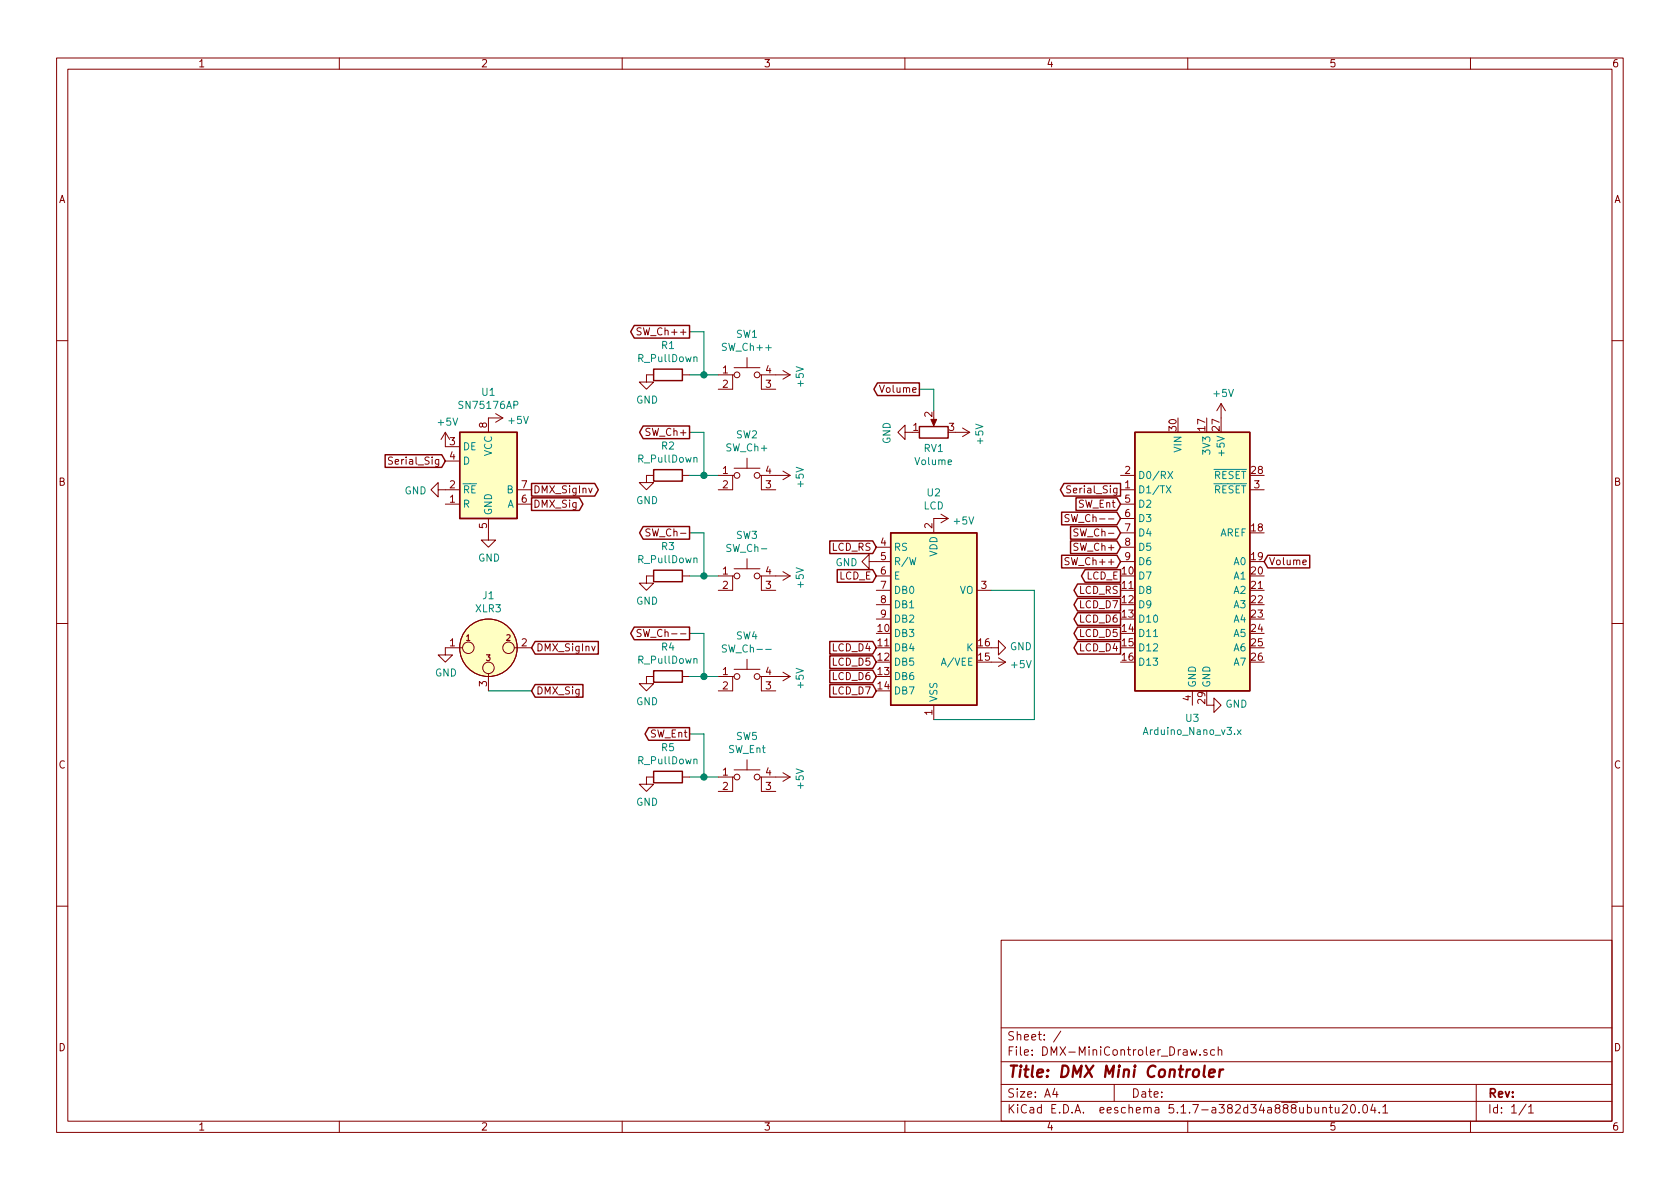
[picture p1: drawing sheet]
EESchema Schematic File Version 4
EELAYER 30 0
EELAYER END
$Descr A4 11693 8268
encoding utf-8
Sheet 1 1
Title "DMX Mini Controler"
Date ""
Rev ""
Comp ""
Comment1 ""
Comment2 ""
Comment3 ""
Comment4 ""
$EndDescr
$Comp
L Device:R_POT RV1
U 1 1
P 6500 3000
F 0 "RV1" V 6385 3000 50  0000 C CNN
F 1 "Volume" V 6294 3000 50  0000 C CNN
F 2 "" H 6500 3000 50  0001 C CNN
F 3 "~" H 6500 3000 50  0001 C CNN
	1    6500 3000
	0    -1   -1   0   
$EndComp
$Comp
L power:GND #PWR06
U 1 1
P 4500 2600
F 0 "#PWR06" H 4500 2350 50  0001 C CNN
F 1 "GND" H 4505 2427 50  0000 C CNN
F 2 "" H 4500 2600 50  0001 C CNN
F 3 "" H 4500 2600 50  0001 C CNN
	1    4500 2600
	1    0    0    -1  
$EndComp
$Comp
L power:+5V #PWR018
U 1 1
P 6650 3000
F 0 "#PWR018" H 6650 2850 50  0001 C CNN
F 1 "+5V" H 6665 3173 50  0000 C CNN
F 2 "" H 6650 3000 50  0001 C CNN
F 3 "" H 6650 3000 50  0001 C CNN
	1    6650 3000
	0    1    1    0   
$EndComp
$Comp
L Device:R R1
U 1 1
P 4650 2600
F 0 "R1" V 4443 2600 50  0000 C CNN
F 1 "R_PullDown" V 4534 2600 50  0000 C CNN
F 2 "" V 4580 2600 50  0001 C CNN
F 3 "~" H 4650 2600 50  0001 C CNN
	1    4650 2600
	0    1    1    0   
$EndComp
$Comp
L power:GND #PWR016
U 1 1
P 6350 3000
F 0 "#PWR016" H 6350 2750 50  0001 C CNN
F 1 "GND" H 6355 2827 50  0000 C CNN
F 2 "" H 6350 3000 50  0001 C CNN
F 3 "" H 6350 3000 50  0001 C CNN
	1    6350 3000
	0    1    1    0   
$EndComp
$Comp
L power:+5V #PWR011
U 1 1
P 5400 2600
F 0 "#PWR011" H 5400 2450 50  0001 C CNN
F 1 "+5V" H 5415 2773 50  0000 C CNN
F 2 "" H 5400 2600 50  0001 C CNN
F 3 "" H 5400 2600 50  0001 C CNN
	1    5400 2600
	0    1    1    0   
$EndComp
$Comp
L MCU_Module:Arduino_Nano_v3.x U3
U 1 1
P 8300 3900
F 0 "U3" H 8300 2811 50  0000 C CNN
F 1 "Arduino_Nano_v3.x" H 8300 2720 50  0000 C CNN
F 2 "Module:Arduino_Nano" H 8300 3900 50  0001 C CIN
F 3 "http://www.mouser.com/pdfdocs/Gravitech_Arduino_Nano3_0.pdf" H 8300 3900 50  0001 C CNN
	1    8300 3900
	1    0    0    -1  
$EndComp
$Comp
L Display_Character:RC1602A U2
U 1 1
P 6500 4300
F 0 "U2" H 6500 5181 50  0000 C CNN
F 1 "LCD" H 6500 5090 50  0000 C CNN
F 2 "Display:RC1602A" H 6600 3500 50  0001 C CNN
F 3 "http://www.raystar-optronics.com/down.php?ProID=18" H 6600 4200 50  0001 C CNN
	1    6500 4300
	1    0    0    -1  
$EndComp
Text GLabel 4800 2300 0    50   Output ~ 0
SW_Ch++
Text GLabel 7800 3900 0    50   Input ~ 0
SW_Ch++
Text GLabel 7800 3800 0    50   Input ~ 0
SW_Ch+
Text GLabel 7800 3700 0    50   Input ~ 0
SW_Ch-
Text GLabel 7800 3600 0    50   Input ~ 0
SW_Ch--
Wire Wire Line
	5000 2600 4900 2600
Wire Wire Line
	4900 2600 4900 2300
Wire Wire Line
	4800 2300 4900 2300
Wire Wire Line
	4800 2600 4900 2600
Connection ~ 4900 2600
Text GLabel 7800 4500 0    50   Output ~ 0
LCD_D4
Text GLabel 7800 4400 0    50   Output ~ 0
LCD_D5
Text GLabel 7800 4300 0    50   Output ~ 0
LCD_D6
Text GLabel 7800 4200 0    50   Output ~ 0
LCD_D7
Text GLabel 7800 4100 0    50   Output ~ 0
LCD_RS
Text GLabel 7800 4000 0    50   Output ~ 0
LCD_E
Text GLabel 6100 4500 0    50   Input ~ 0
LCD_D4
Text GLabel 6100 4600 0    50   Input ~ 0
LCD_D5
Text GLabel 6100 4700 0    50   Input ~ 0
LCD_D6
Text GLabel 6100 4800 0    50   Input ~ 0
LCD_D7
Text GLabel 6100 3800 0    50   Input ~ 0
LCD_RS
Text GLabel 6100 4000 0    50   Input ~ 0
LCD_E
$Comp
L power:+5V #PWR020
U 1 1
P 6900 4600
F 0 "#PWR020" H 6900 4450 50  0001 C CNN
F 1 "+5V" V 6915 4728 50  0000 L CNN
F 2 "" H 6900 4600 50  0001 C CNN
F 3 "" H 6900 4600 50  0001 C CNN
	1    6900 4600
	0    1    1    0   
$EndComp
$Comp
L power:GND #PWR019
U 1 1
P 6900 4500
F 0 "#PWR019" H 6900 4250 50  0001 C CNN
F 1 "GND" V 6905 4372 50  0000 R CNN
F 2 "" H 6900 4500 50  0001 C CNN
F 3 "" H 6900 4500 50  0001 C CNN
	1    6900 4500
	0    -1   -1   0   
$EndComp
Wire Wire Line
	6500 5000 7200 5000
Wire Wire Line
	7200 5000 7200 4100
Wire Wire Line
	7200 4100 6900 4100
$Comp
L power:+5V #PWR017
U 1 1
P 6500 3600
F 0 "#PWR017" H 6500 3450 50  0001 C CNN
F 1 "+5V" V 6515 3728 50  0000 L CNN
F 2 "" H 6500 3600 50  0001 C CNN
F 3 "" H 6500 3600 50  0001 C CNN
	1    6500 3600
	0    1    1    0   
$EndComp
Text GLabel 8800 3900 2    50   Input ~ 0
Volume
Text GLabel 6400 2700 0    50   Output ~ 0
Volume
Wire Wire Line
	6500 2850 6500 2700
Wire Wire Line
	6500 2700 6400 2700
$Comp
L Switch:SW_MEC_5E SW1
U 1 1
P 5200 2700
F 0 "SW1" H 5200 3085 50  0000 C CNN
F 1 "SW_Ch++" H 5200 2994 50  0000 C CNN
F 2 "" H 5200 3000 50  0001 C CNN
F 3 "http://www.apem.com/int/index.php?controller=attachment&id_attachment=1371" H 5200 3000 50  0001 C CNN
	1    5200 2700
	1    0    0    -1  
$EndComp
$Comp
L power:GND #PWR07
U 1 1
P 4500 3300
F 0 "#PWR07" H 4500 3050 50  0001 C CNN
F 1 "GND" H 4505 3127 50  0000 C CNN
F 2 "" H 4500 3300 50  0001 C CNN
F 3 "" H 4500 3300 50  0001 C CNN
	1    4500 3300
	1    0    0    -1  
$EndComp
$Comp
L Device:R R2
U 1 1
P 4650 3300
F 0 "R2" V 4443 3300 50  0000 C CNN
F 1 "R_PullDown" V 4534 3300 50  0000 C CNN
F 2 "" V 4580 3300 50  0001 C CNN
F 3 "~" H 4650 3300 50  0001 C CNN
	1    4650 3300
	0    1    1    0   
$EndComp
$Comp
L power:+5V #PWR012
U 1 1
P 5400 3300
F 0 "#PWR012" H 5400 3150 50  0001 C CNN
F 1 "+5V" H 5415 3473 50  0000 C CNN
F 2 "" H 5400 3300 50  0001 C CNN
F 3 "" H 5400 3300 50  0001 C CNN
	1    5400 3300
	0    1    1    0   
$EndComp
Text GLabel 4800 3000 0    50   Output ~ 0
SW_Ch+
Wire Wire Line
	5000 3300 4900 3300
Wire Wire Line
	4900 3300 4900 3000
Wire Wire Line
	4800 3000 4900 3000
Wire Wire Line
	4800 3300 4900 3300
Connection ~ 4900 3300
$Comp
L Switch:SW_MEC_5E SW2
U 1 1
P 5200 3400
F 0 "SW2" H 5200 3785 50  0000 C CNN
F 1 "SW_Ch+" H 5200 3694 50  0000 C CNN
F 2 "" H 5200 3700 50  0001 C CNN
F 3 "http://www.apem.com/int/index.php?controller=attachment&id_attachment=1371" H 5200 3700 50  0001 C CNN
	1    5200 3400
	1    0    0    -1  
$EndComp
$Comp
L power:GND #PWR08
U 1 1
P 4500 4000
F 0 "#PWR08" H 4500 3750 50  0001 C CNN
F 1 "GND" H 4505 3827 50  0000 C CNN
F 2 "" H 4500 4000 50  0001 C CNN
F 3 "" H 4500 4000 50  0001 C CNN
	1    4500 4000
	1    0    0    -1  
$EndComp
$Comp
L Device:R R3
U 1 1
P 4650 4000
F 0 "R3" V 4443 4000 50  0000 C CNN
F 1 "R_PullDown" V 4534 4000 50  0000 C CNN
F 2 "" V 4580 4000 50  0001 C CNN
F 3 "~" H 4650 4000 50  0001 C CNN
	1    4650 4000
	0    1    1    0   
$EndComp
$Comp
L power:+5V #PWR013
U 1 1
P 5400 4000
F 0 "#PWR013" H 5400 3850 50  0001 C CNN
F 1 "+5V" H 5415 4173 50  0000 C CNN
F 2 "" H 5400 4000 50  0001 C CNN
F 3 "" H 5400 4000 50  0001 C CNN
	1    5400 4000
	0    1    1    0   
$EndComp
Text GLabel 4800 3700 0    50   Output ~ 0
SW_Ch-
Wire Wire Line
	5000 4000 4900 4000
Wire Wire Line
	4900 4000 4900 3700
Wire Wire Line
	4800 3700 4900 3700
Wire Wire Line
	4800 4000 4900 4000
Connection ~ 4900 4000
$Comp
L Switch:SW_MEC_5E SW3
U 1 1
P 5200 4100
F 0 "SW3" H 5200 4485 50  0000 C CNN
F 1 "SW_Ch-" H 5200 4394 50  0000 C CNN
F 2 "" H 5200 4400 50  0001 C CNN
F 3 "http://www.apem.com/int/index.php?controller=attachment&id_attachment=1371" H 5200 4400 50  0001 C CNN
	1    5200 4100
	1    0    0    -1  
$EndComp
$Comp
L power:GND #PWR09
U 1 1
P 4500 4700
F 0 "#PWR09" H 4500 4450 50  0001 C CNN
F 1 "GND" H 4505 4527 50  0000 C CNN
F 2 "" H 4500 4700 50  0001 C CNN
F 3 "" H 4500 4700 50  0001 C CNN
	1    4500 4700
	1    0    0    -1  
$EndComp
$Comp
L Device:R R4
U 1 1
P 4650 4700
F 0 "R4" V 4443 4700 50  0000 C CNN
F 1 "R_PullDown" V 4534 4700 50  0000 C CNN
F 2 "" V 4580 4700 50  0001 C CNN
F 3 "~" H 4650 4700 50  0001 C CNN
	1    4650 4700
	0    1    1    0   
$EndComp
$Comp
L power:+5V #PWR014
U 1 1
P 5400 4700
F 0 "#PWR014" H 5400 4550 50  0001 C CNN
F 1 "+5V" H 5415 4873 50  0000 C CNN
F 2 "" H 5400 4700 50  0001 C CNN
F 3 "" H 5400 4700 50  0001 C CNN
	1    5400 4700
	0    1    1    0   
$EndComp
Text GLabel 4800 4400 0    50   Output ~ 0
SW_Ch--
Wire Wire Line
	5000 4700 4900 4700
Wire Wire Line
	4900 4700 4900 4400
Wire Wire Line
	4800 4400 4900 4400
Wire Wire Line
	4800 4700 4900 4700
Connection ~ 4900 4700
$Comp
L Switch:SW_MEC_5E SW4
U 1 1
P 5200 4800
F 0 "SW4" H 5200 5185 50  0000 C CNN
F 1 "SW_Ch--" H 5200 5094 50  0000 C CNN
F 2 "" H 5200 5100 50  0001 C CNN
F 3 "http://www.apem.com/int/index.php?controller=attachment&id_attachment=1371" H 5200 5100 50  0001 C CNN
	1    5200 4800
	1    0    0    -1  
$EndComp
Text GLabel 7800 3400 0    50   Output ~ 0
Serial_Sig
$Comp
L Connector:XLR3 J1
U 1 1
P 3400 4500
F 0 "J1" H 3400 4865 50  0000 C CNN
F 1 "XLR3" H 3400 4774 50  0000 C CNN
F 2 "" H 3400 4500 50  0001 C CNN
F 3 " ~" H 3400 4500 50  0001 C CNN
	1    3400 4500
	1    0    0    -1  
$EndComp
$Comp
L power:GND #PWR03
U 1 1
P 3100 4500
F 0 "#PWR03" H 3100 4250 50  0001 C CNN
F 1 "GND" H 3105 4327 50  0000 C CNN
F 2 "" H 3100 4500 50  0001 C CNN
F 3 "" H 3100 4500 50  0001 C CNN
	1    3100 4500
	1    0    0    -1  
$EndComp
Text GLabel 3700 4800 2    50   Input ~ 0
DMX_Sig
Text GLabel 3700 4500 2    50   Input ~ 0
DMX_SigInv
Wire Wire Line
	3700 4800 3400 4800
$Comp
L Interface_UART:SN75176AP U1
U 1 1
P 3400 3300
F 0 "U1" H 3400 3881 50  0000 C CNN
F 1 "SN75176AP" H 3400 3790 50  0000 C CNN
F 2 "Package_DIP:DIP-8_W7.62mm" H 3400 2800 50  0001 C CNN
F 3 "http://www.ti.com/lit/ds/symlink/sn75176a.pdf" H 5000 3100 50  0001 C CNN
	1    3400 3300
	1    0    0    -1  
$EndComp
$Comp
L power:GND #PWR05
U 1 1
P 3400 3700
F 0 "#PWR05" H 3400 3450 50  0001 C CNN
F 1 "GND" H 3405 3527 50  0000 C CNN
F 2 "" H 3400 3700 50  0001 C CNN
F 3 "" H 3400 3700 50  0001 C CNN
	1    3400 3700
	1    0    0    -1  
$EndComp
$Comp
L power:GND #PWR02
U 1 1
P 3100 3400
F 0 "#PWR02" H 3100 3150 50  0001 C CNN
F 1 "GND" V 3105 3272 50  0000 R CNN
F 2 "" H 3100 3400 50  0001 C CNN
F 3 "" H 3100 3400 50  0001 C CNN
	1    3100 3400
	0    1    1    0   
$EndComp
$Comp
L power:+5V #PWR04
U 1 1
P 3400 2900
F 0 "#PWR04" H 3400 2750 50  0001 C CNN
F 1 "+5V" V 3415 3028 50  0000 L CNN
F 2 "" H 3400 2900 50  0001 C CNN
F 3 "" H 3400 2900 50  0001 C CNN
	1    3400 2900
	0    1    1    0   
$EndComp
$Comp
L power:+5V #PWR01
U 1 1
P 3100 3100
F 0 "#PWR01" H 3100 2950 50  0001 C CNN
F 1 "+5V" H 3115 3273 50  0000 C CNN
F 2 "" H 3100 3100 50  0001 C CNN
F 3 "" H 3100 3100 50  0001 C CNN
	1    3100 3100
	1    0    0    -1  
$EndComp
Text GLabel 3700 3500 2    50   Output ~ 0
DMX_Sig
Text GLabel 3700 3400 2    50   Output ~ 0
DMX_SigInv
Text GLabel 3100 3200 0    50   Input ~ 0
Serial_Sig
$Comp
L power:+5V #PWR022
U 1 1
P 8500 2900
F 0 "#PWR022" H 8500 2750 50  0001 C CNN
F 1 "+5V" H 8515 3073 50  0000 C CNN
F 2 "" H 8500 2900 50  0001 C CNN
F 3 "" H 8500 2900 50  0001 C CNN
	1    8500 2900
	1    0    0    -1  
$EndComp
$Comp
L power:GND #PWR021
U 1 1
P 8400 4900
F 0 "#PWR021" H 8400 4650 50  0001 C CNN
F 1 "GND" V 8405 4772 50  0000 R CNN
F 2 "" H 8400 4900 50  0001 C CNN
F 3 "" H 8400 4900 50  0001 C CNN
	1    8400 4900
	0    -1   -1   0   
$EndComp
$Comp
L power:GND #PWR010
U 1 1
P 4500 5400
F 0 "#PWR010" H 4500 5150 50  0001 C CNN
F 1 "GND" H 4505 5227 50  0000 C CNN
F 2 "" H 4500 5400 50  0001 C CNN
F 3 "" H 4500 5400 50  0001 C CNN
	1    4500 5400
	1    0    0    -1  
$EndComp
$Comp
L Device:R R5
U 1 1
P 4650 5400
F 0 "R5" V 4443 5400 50  0000 C CNN
F 1 "R_PullDown" V 4534 5400 50  0000 C CNN
F 2 "" V 4580 5400 50  0001 C CNN
F 3 "~" H 4650 5400 50  0001 C CNN
	1    4650 5400
	0    1    1    0   
$EndComp
$Comp
L power:+5V #PWR015
U 1 1
P 5400 5400
F 0 "#PWR015" H 5400 5250 50  0001 C CNN
F 1 "+5V" H 5415 5573 50  0000 C CNN
F 2 "" H 5400 5400 50  0001 C CNN
F 3 "" H 5400 5400 50  0001 C CNN
	1    5400 5400
	0    1    1    0   
$EndComp
Text GLabel 4800 5100 0    50   Output ~ 0
SW_Ent
Wire Wire Line
	5000 5400 4900 5400
Wire Wire Line
	4900 5400 4900 5100
Wire Wire Line
	4800 5100 4900 5100
Wire Wire Line
	4800 5400 4900 5400
Connection ~ 4900 5400
$Comp
L Switch:SW_MEC_5E SW5
U 1 1
P 5200 5500
F 0 "SW5" H 5200 5885 50  0000 C CNN
F 1 "SW_Ent" H 5200 5794 50  0000 C CNN
F 2 "" H 5200 5800 50  0001 C CNN
F 3 "http://www.apem.com/int/index.php?controller=attachment&id_attachment=1371" H 5200 5800 50  0001 C CNN
	1    5200 5500
	1    0    0    -1  
$EndComp
Text GLabel 7800 3500 0    50   Input ~ 0
SW_Ent
$Comp
L power:GND #PWR?
U 1 1
P 6100 3900
F 0 "#PWR?" H 6100 3650 50  0001 C CNN
F 1 "GND" V 6105 3772 50  0000 R CNN
F 2 "" H 6100 3900 50  0001 C CNN
F 3 "" H 6100 3900 50  0001 C CNN
	1    6100 3900
	0    1    1    0   
$EndComp
$EndSCHEMATC
